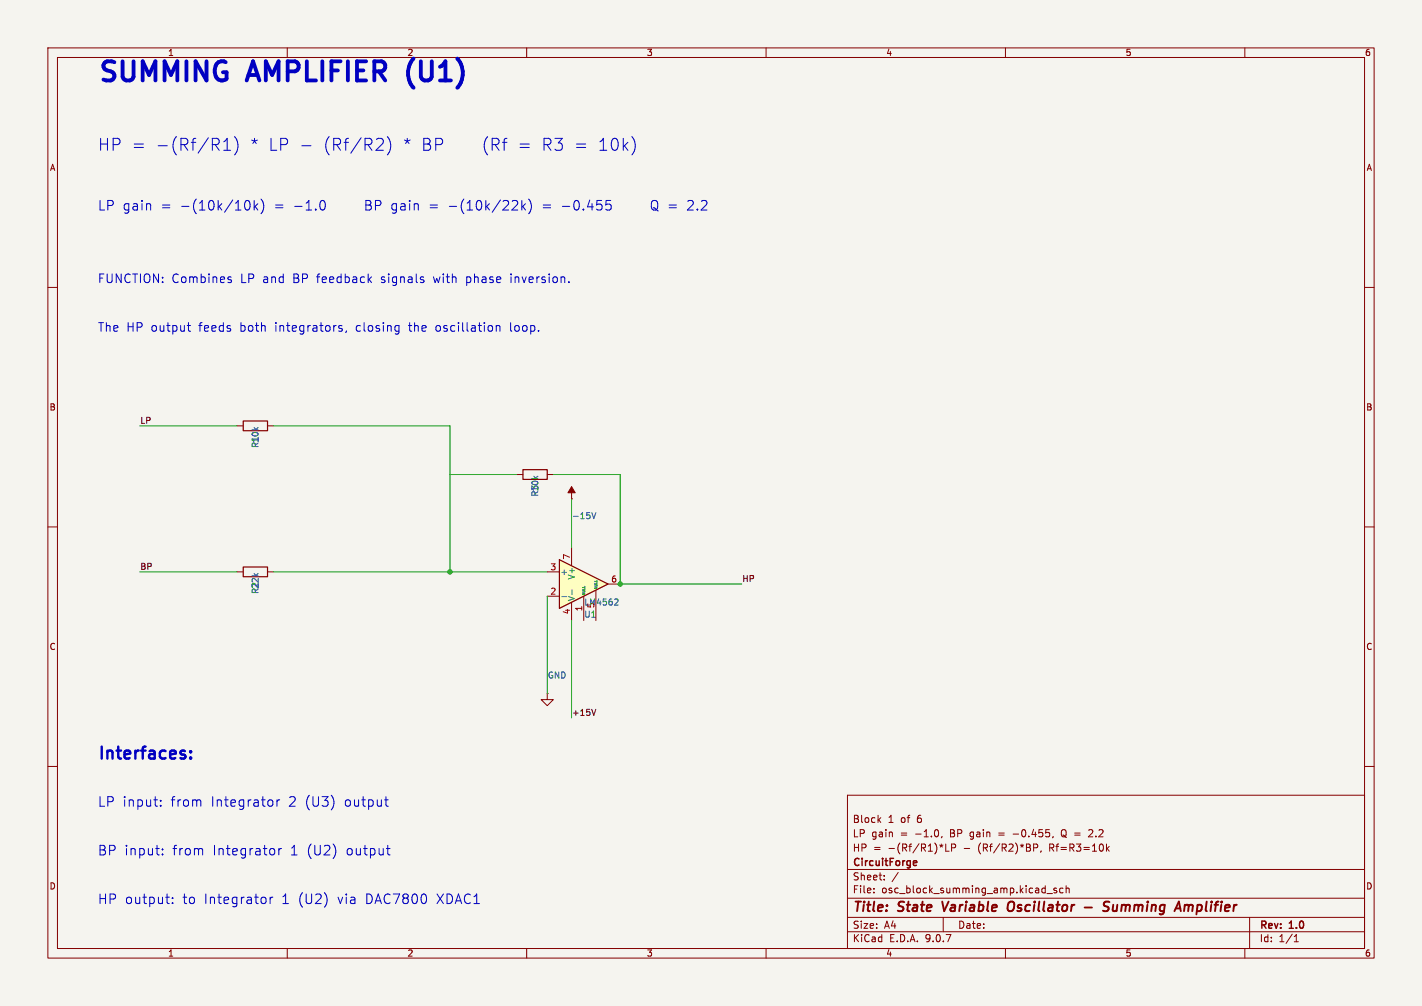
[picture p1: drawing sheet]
<svg xmlns="http://www.w3.org/2000/svg" width="297mm" height="210mm" viewBox="0 0 297 210" stroke-linecap="round" stroke-linejoin="round" font-family="sans-serif">
<path d="M0 0h297v210h-297z" fill="#f5f4ef" stroke="#f5f4ef" stroke-width=".21"/>
<g fill="none" stroke="#840000" stroke-width=".21">
<path d="M10 10h277v190h-277zM12 12h273v186h-273zM60 10v2M110 10v2M160 10v2M210 10v2M260 10v2M10 60h2M285 60h2M107.9 99.1h1.3M114.3 99.1h1.3M10 110h2"/>
<path d="M119.4 104.1h.1M119.4 101.6v2.5M285 110h2M10 160h2M177 166h108v32h-108zM183.5 171.1l.5 .6M184 170.7l-.6 .6M196 173.5v.9M196.7 174.6l-.1 .3M197.5 176.2v1.5h.7M198.7 177l.8-.1 .1-.2-.1-.4-.8-.1v1.5M211.6 174.1h1.1"/>
<path d="M215.9 176.2h.6l.2 .3-.1 .4-.7 .1M217.5 177.6l-.2 .3M220 174.6l-.2 .3M222 173.2l-.1 .1a.96 .96 0 0 0 .1 1.4M228 173.2l-.6 .1M228.2 173.8l-.9 .9h.9M231.1 176.2v1.5M231.2 177.1l.5 .6M231.7 176.7l-.6 .6M285 160h2M60 198v2M110 198v2"/>
<path d="M160 198v2M177 194.5h108M177 191.5h108M177 187.5h108M177 181.5h108M182.5 186.3v.1M182.5 185.5v.1M184.7 183.6v.1M184.7 182.8v.1M187.6 182.1l-1.3 2M197 191.5v3M210 198v2"/>
<path d="M218.7 186.5h1.1M220.7 185.5l-.4-.1-.2 .2 .1 .2 .5 .2v.3h-.6M222 185.5l-.4-.1-.3 .3 .2 .6h.5M222.7 185.5l.2-.1 .3 .1 .1 .9M222.7 184.9v1.5M260 198v2M261 191.5v6.5M270.3 196.6h.9M270.3 195.5l.4-.4v1.5"/>
</g>
<path d="M196.8 188.2l.4 2M211.5 188.2a.77 .77 0 0 0-1 .7l-.1 .6 .2 .6a.71 .71 0 0 0 1-.2M226.5 189.4h1.6M230.9 189.2l.5 .2 .1 .4-.4 .4h-.5M231.7 188.3a.85 .85 0 0 0-1 .1l-.1 .6M232.5 188.9v1.2h.6M247.4 189.1l.6-.2 .3 .3M248.3 189.2l-.1 1M248.9 188.9l-.5 .1-.1 .2" fill="none" stroke="#840000" stroke-width=".4"/>
<path d="M191 179.7l.4 .1 .1 .2-.7 .2M191.4 180.6l-.4 .1" fill="none" stroke="#840000" stroke-width=".3"/>
<path d="M109.2 98h5.1v2.1h-5.1z" fill="none" stroke="#840000" stroke-width=".25"/>
<path d="M119.4 101.6l.7 1.3h-1.5z" fill="#840000" stroke="#840000" stroke-width=".21"/>
<path d="M123.6 107l.4 1.3 .5-1.3" fill="none" stroke="#006464" stroke-width=".21"/>
<path d="M116.8 116.8l10.2 5.1-10.2 5.1z" fill="#ffffc2"/>
<path d="M50.8 87.9h5.1v2h-5.1zM50.8 118.4h5.1v2h-5.1zM116.8 116.8l10.2 5.1-10.2 5.1z" fill="none" stroke="#840000" stroke-width=".25"/>
<g fill="none" stroke="#840000" stroke-width=".21">
<path d="M49.5 88.9h1.3M55.9 88.9h1.2M49.5 119.4h1.3M55.9 119.4h1.2M114.3 119.4h2.5M119.4 114.3v3.8M114.3 124.5h2.5M119.4 125.7v3.8M121.9 124.5v5M124.5 123.2v6.3M127 121.9h2.5M114.3 144.8v1.3h1.3l-1.3 1.2-1.3-1.2h1.3"/>
<path d="M114.3 144.8h.1"/>
</g>
<g fill="none" stroke="#006464" stroke-width=".21">
<path d="M117.4 124.6h.9M119.5 123.1v1M121.6 123.8h.5l-.5 .3h.5M121.6 123.6h.5M121.6 123.3h.5M121.6 123h.5M121.6 122.6h.5M124.2 122.6h.5l-.5 .2h.5M124.2 122.3h.4M124.2 122h.4M124.2 121.8h.5M124.2 121.4h.5"/>
<path d="M128.6 125l.4 .1 .1 .3-.8 .9h.8"/>
</g>
<path d="M124.4 148.1l-.4 1.2" fill="none" stroke="#0f0f0f" stroke-width=".21"/>
<path d="M29.2 88.9h20.3M57.1 88.9h36.9v30.5M94 99.1h13.9M115.6 99.1h13.9v22.8h25.4M29.2 119.4h20.3M57.1 119.4h57.2M119.4 104.1v10.2M114.3 124.5v20.3M119.4 129.5v20.4" fill="none" stroke="#009600" stroke-width=".21"/>
<path d="M39.8 158.1l.1 .1-.1 .2M39.8 158.1l-.1 .1 .1 .2M39.8 156.8v.3M39.8 158.1v.3M39.8 156.8l.1 .1-.1 .2M39.8 156.8l-.1 .1 .1 .2" fill="none" stroke="#0000c2" stroke-width=".5"/>
<g fill="none" stroke="#0000c2" stroke-width=".21">
<path d="M44.9 30.2l.9 1.2M45.5 29a.68 .68 0 0 1 0 1.1M46.7 31.4h1.5M46.7 29.6l.7-.7v2.5M49 28.5a2.87 2.87 0 0 1 0 3.8M63 30.4h1.9M79 28.9h.6a.68 .68 0 0 1 .3 1l-1.4 1.5h1.6M80.9 28.5a2.87 2.87 0 0 1 0 3.8M104.9 29.7h1M105.7 28.9h.2M108.6 30.1h1.9M108.6 30.8h1.9"/>
<path d="M120.4 30.1h1.9M120.4 30.8h1.9M132 28.5a2.87 2.87 0 0 1 0 3.8M47.7 58.3l.4 .1 .3 .3-.1 .2-.5 .1M47.7 57.9h.6M51.4 41.9l.4-.1a1.25 1.25 0 0 1 0 2h-.2a1.33 1.33 0 0 1-.2-1.9zM53.1 41.8v2M53.3 43.1l.5 .7M53.8 42.5l-.7 .8M54.5 41.6a2.29 2.29 0 0 1 0 3M66.9 42.2l.2-.3 .4-.1a1.25 1.25 0 0 1 0 2h-.4l-.2-.3M77.1 58.3l.5 .7"/>
<path d="M77.6 57.8l-.7 .7M88.3 58.4l.3 .3-.3 .3M88.3 57.8l.2 .1M107.3 41.8l.6 .1a.54 .54 0 0 1 .1 .8l-1.1 1.1h1.2M109 41.8v2M109.2 43.1l.6 .7M109.8 42.5l-.8 .8M110.4 41.6a2.29 2.29 0 0 1 0 3M118.8 58.8v.2M127.6 41.8h-1l-.1 1 .3-.2 .7 .1 .2 .3-.1 .7-.3 .1h-.5l-.3-.1M39.1 68h.7M39.4 67.4v1.5l.4 .3"/>
<path d="M70.7 68.3l.8 .5-.3 .4-.5-.1M71.4 68h-.4l-.3 .2M72.4 69.1l-.2 .3M82.8 68h.5M83.3 69.1l-.5 .1M83.3 68v1.4l-.3 .4M103.6 68.1l.3-.1h.4l.1 1.2M103.6 68v1.2M33.6 168.1v.2M33.6 167.1v.2M33.9 178.3v.2M33.9 177.2v.2"/>
<path d="M56.9 167.2v.9M57.3 177.3v1M57.8 167v1.3M58.2 177.1v1.4M58.4 167l-.4 .1-.2 .3M58.8 177.1l-.4 .1-.2 .3M80.3 167h.8M80.6 168l.1 .2 .4 .1M80.7 177.1h.8M81 178.2l.1 .2 .4 .1M34.6 187.3h.8M35.2 188.6h.2"/>
<path d="M36 188.4v.2M36 187.4v.2M55.5 187.5v.9M56.4 187.3v1.3M57 187.3l-.4 .1-.2 .3"/>
</g>
<g fill="#009600" stroke="#009600" stroke-width=".21">
<circle cx="94" cy="119.4" r=".46"/>
<circle cx="129.5" cy="121.9" r=".46"/>
</g>
<g font-size="5.6" fill="#0000c2">
<text x="20.3" y="18.2">SUMMING</text>
<text x="52.2" y="18.2">AMPLIFIER</text>
<text x="86.9" y="18.2">(U1)</text>
</g>
<g font-size="3.5" fill="#0000c2">
<text x="20.3" y="31.7">HP =</text>
<text x="32.3" y="31.7">-(Rf/R1)</text>
<text x="52" y="31.7">* LP -</text>
<text x="67.1" y="31.7">(Rf/R2)</text>
<text x="83.7" y="31.7">* BP</text>
<text x="99.9" y="31.7">(Rf</text>
<text x="112.3" y="31.7">R3 =</text>
<text x="124" y="31.7">10k)</text>
<text x="20.3" y="159.2">Interfaces:</text>
</g>
<g font-size="2.8" fill="#0000c2">
<text x="20.3" y="44.2">LP gain</text>
<text x="33.5" y="44.2">=</text>
<text x="37.5" y="44.2">-(10k/10k)</text>
<text x="57.2" y="44.2">=</text>
<text x="61.3" y="44.2">-1.0</text>
<text x="76.4" y="44.2">BP gain</text>
<text x="90" y="44.2">=</text>
<text x="94" y="44.2">-(10k/22k)</text>
<text x="113.7" y="44.2">=</text>
<text x="117.7" y="44.2">-0.455</text>
<text x="136.7" y="44.2">Q =</text>
<text x="144.4" y="44.2">2.2</text>
<text x="20.3" y="168.6">LP input:</text>
<text x="35.6" y="168.6">from</text>
<text x="44" y="168.6">Integrator</text>
<text x="60.3" y="168.6">2 (U3)</text>
<text x="72" y="168.6">output</text>
<text x="20.3" y="178.8">BP input:</text>
<text x="36" y="178.8">from</text>
<text x="44.4" y="178.8">Integrator</text>
<text x="60.6" y="178.8">1 (U2)</text>
<text x="72.4" y="178.8">output</text>
<text x="20.3" y="188.9">HP output:</text>
<text x="38.1" y="188.9">to</text>
<text x="42.6" y="188.9">Integrator</text>
<text x="58.8" y="188.9">1 (U2)</text>
<text x="70.6" y="188.9">via</text>
<text x="76.4" y="188.9">DAC7800</text>
<text x="91.3" y="188.9">XDAC1</text>
</g>
<g font-size="2.8" fill="#840000">
<text x="178" y="190.9">Title:</text>
<text x="187.7" y="190.9">State</text>
<text x="197.7" y="190.9">Variable</text>
<text x="212.1" y="190.9">Oscillator</text>
<text x="228.9" y="190.9">-</text>
<text x="233.7" y="190.9">Summing</text>
<text x="249.7" y="190.9">Amplifier</text>
</g>
<g font-size="2.5" fill="#0000c2">
<text x="20.3" y="59.3">FUNCTION:</text>
<text x="35.8" y="59.3">Combines</text>
<text x="50.2" y="59.3">LP and</text>
<text x="61.3" y="59.3">BP feedback</text>
<text x="79.8" y="59.3">signals</text>
<text x="90.9" y="59.3">with</text>
<text x="97.7" y="59.3">phase</text>
<text x="107.1" y="59.3">inversion.</text>
<text x="20.3" y="69.5">The HP output</text>
<text x="41.5" y="69.5">feeds</text>
<text x="50.2" y="69.5">both</text>
<text x="57.6" y="69.5">integrators,</text>
<text x="74.6" y="69.5">closing</text>
<text x="85.7" y="69.5">the</text>
<text x="91.4" y="69.5">oscillation</text>
<text x="107" y="69.5">loop.</text>
</g>
<g font-size="2.1" fill="#840000">
<text x="178" y="172">Block</text>
<text x="185.4" y="172">1</text>
<text x="188.2" y="172">of</text>
<text x="191.7" y="172">6</text>
<text x="178" y="178">HP</text>
<text x="178" y="175">LP gain</text>
<text x="182.4" y="178">=</text>
<text x="185.5" y="178">-(Rf/R1)*LP</text>
<text x="188.1" y="175">=</text>
<text x="191.3" y="175">-1.0,</text>
<text x="198.7" y="175">BP</text>
<text x="201.4" y="178">-</text>
<text x="203" y="175">gain</text>
<text x="204.6" y="178">(Rf/R2)*BP,</text>
<text x="209.1" y="175">=</text>
<text x="212.2" y="175">-0.455,</text>
<text x="219.6" y="178">Rf=R3=10k</text>
<text x="222.5" y="175">Q =</text>
<text x="228.6" y="175">2.2</text>
<text x="178" y="184">Sheet:</text>
<text x="178" y="181.2">CircuitForge</text>
<text x="178" y="186.7">File:</text>
<text x="184.1" y="186.7">osc_block_summing_amp.kicad_sch</text>
<text x="178" y="196.9">KiCad</text>
<text x="178" y="194.1">Size:</text>
<text x="184.7" y="194.1">A4</text>
<text x="185.7" y="196.9">E.D.A.</text>
<text x="193.3" y="196.9">9.0.7</text>
<text x="200" y="194.1">Date:</text>
<text x="263" y="194.3">Rev:</text>
<text x="263" y="196.9">Id:</text>
<text x="267.1" y="196.9">1/1</text>
<text x="269.4" y="194.3">1.0</text>
</g>
<g font-size="1.8" fill="#840000">
<text x="35" y="11.9">1</text>
<text x="135" y="11.9">3</text>
<text x="185" y="11.9">4</text>
<text x="235" y="11.9">5</text>
<text x="285" y="11.9">6</text>
<text x="10.3" y="35.9">A</text>
<text x="285.3" y="35.9">A</text>
<text x="10.3" y="85.9">B</text>
<text x="285.3" y="85.9">B</text>
<text x="10.3" y="135.9">C</text>
<text x="285.3" y="135.9">C</text>
<text x="10.3" y="185.9">D</text>
<text x="285.3" y="185.9">D</text>
<text x="35" y="199.9">1</text>
<text x="85" y="199.9">2</text>
<text x="135" y="199.9">3</text>
<text x="185" y="199.9">4</text>
<text x="235" y="199.9">5</text>
<text x="285" y="199.9">6</text>
</g>
<text font-size="1.8" fill="#0000c2" x="85" y="11.9">2</text>
<g font-size="1.8" fill="#0f0f0f">
<text x="29.2" y="88.6">LP</text>
<text x="29.2" y="119">BP</text>
<text x="154.9" y="121.6">HP</text>
<text x="119.4" y="149.5">+15V</text>
</g>
<g font-size="1.8" fill="#006464">
<text x="54.2" y="93.6" transform="rotate(-90 54.2 93.6)">R1</text>
<text x="54.2" y="92.6" transform="rotate(-90 54.2 92.6)">10k</text>
<text x="112.6" y="103.8" transform="rotate(-90 112.6 103.8)">R3</text>
<text x="112.6" y="102.7" transform="rotate(-90 112.6 102.7)">10k</text>
<text x="119.4" y="108.6">-15V</text>
<text x="54.2" y="124.1" transform="rotate(-90 54.2 124.1)">R2</text>
<text x="54.2" y="123" transform="rotate(-90 54.2 123)">22k</text>
<text x="117" y="120.2">+</text>
<text x="120.2" y="125.6" transform="rotate(-90 120.2 125.6)">V-</text>
<text x="120.2" y="121.1" transform="rotate(-90 120.2 121.1)">V+</text>
<text x="121.9" y="126.6">LM4562</text>
<text x="121.9" y="129.1">U1</text>
<text x="114.3" y="141.8">GND</text>
</g>
<g font-size="1.8" fill="#a90000">
<text x="114.9" y="119.1">3</text>
<text x="119.1" y="116.9" transform="rotate(-90 119.1 116.9)">7</text>
<text x="114.9" y="124.2">2</text>
<text x="127.6" y="121.7">6</text>
<text x="119.1" y="128.3" transform="rotate(-90 119.1 128.3)">4</text>
<text x="121.7" y="127.7" transform="rotate(-90 121.7 127.7)">1</text>
<text x="124.2" y="127.1" transform="rotate(-90 124.2 127.1)">5</text>
</g>
<g font-size=".7" fill="#006464">
<text x="122.4" y="124.3" transform="rotate(-90 122.4 124.3)">NULL</text>
<text x="124.9" y="123.1" transform="rotate(-90 124.9 123.1)">NULL</text>
</g>
</svg>
